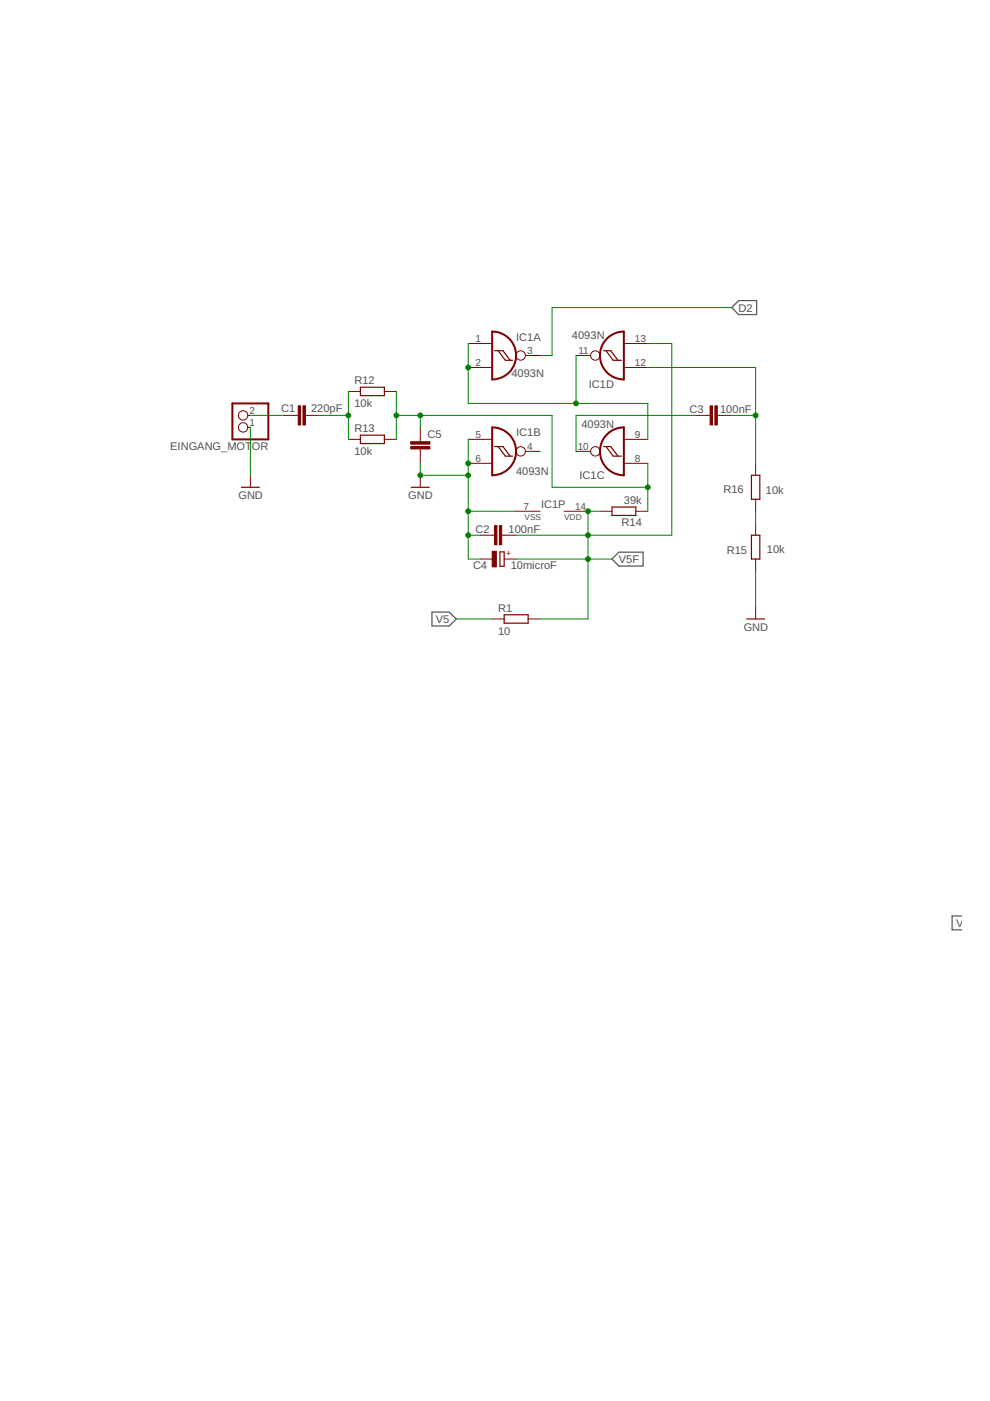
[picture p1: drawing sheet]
<svg xmlns="http://www.w3.org/2000/svg" width="210mm" height="297mm" viewBox="0 0 210 297" stroke-linecap="round" stroke-linejoin="round" font-family="sans-serif">
<path d="M156.6 63.7h3.8v3h-3.8l-1.5-1.5zM129.8 118.5l1.4-1.4h5.2v2.9h-5.2zM91.6 129.8h3.6l1.5 1.4-1.5 1.5h-3.6zM204 194.2h-2.1v2.9h2.1" fill="none" stroke="#505050" stroke-width=".25"/>
<g fill="none" stroke="#800000" stroke-width=".25">
<path d="M104.9 74.4h1.7l1.6 2M105.6 74.4l1.5 2h1.6M128 74.4h1.5l1.5 2M128.5 74.4l1.5 2h1.8M76.4 82.1h5.1v1.8h-5.1zM76.4 92.3h5.1v1.7h-5.1zM104.9 94.7h1.7l1.6 2M105.6 94.7l1.5 2h1.6M128 94.7h1.5l1.5 2M128.5 94.7l1.5 2h1.8M51.2 103.3h3.8M87.2 103.3h3.8"/>
<path d="M106 117h.9v3.1h-.9zM129.8 107.5h5v1.8h-5zM159.3 100.8h1.8v5.1h-1.8zM159.3 113.5h1.8v5h-1.8zM106.9 130.3h5.1v1.8h-5.1zM158.3 131.2h3.8"/>
</g>
<g fill="none" stroke="#800000" stroke-width=".21">
<path d="M99.3 72.8h5.1M99.3 77.9h5.1M111.4 75.4h3.1M122.1 75.4h3.1M132.3 72.8h5.1M132.3 77.9h5.1M52.5 88.1h.6M52.5 90.6h.6M60.2 88.1h3M64.7 88.1h3.1M73.9 83h2.5M73.9 93.2h2.5"/>
<path d="M81.5 83h2.5M81.5 93.2h2.5M89.1 90.6v3.1M89.1 95.2v3M99.3 93.2h5.1M99.3 98.2h5.1M111.4 95.7h3.1M122.1 95.7h3.1M132.3 93.2h5.1M132.3 98.2h5.1M147.5 88.1h3.1M152.1 88.1h3"/>
<path d="M160.2 98.2v2.6M53.1 100.8v2.5M89.1 100.8v2.5M101.8 113.5h3.1M101.8 118.5h2.6M106.4 113.5h3M106.9 118.5h2.5M109.4 108.4h5.1M119.6 108.4h5.1M127.2 108.4h2.6M134.8 108.4h2.6M160.2 105.9v2.5"/>
<path d="M160.2 110.9v2.6M160.2 118.5v2.6M104.4 131.2h2.5M112 131.2h2.5M160.2 128.7v2.5"/>
<circle cx="110.4" cy="75.4" r=".99"/>
<circle cx="126.2" cy="75.4" r=".99"/>
<circle cx="51.5" cy="90.6" r=".99"/>
<circle cx="51.5" cy="88.1" r=".99"/>
<circle cx="110.4" cy="95.7" r=".99"/>
<circle cx="126.2" cy="95.7" r=".99"/>
</g>
<g fill="#800000" stroke="#800000" stroke-width=".21">
<path d="M64.2 86h.5v4.1h-.5z"/>
<path d="M63.2 86h.5v4.1h-.5z"/>
<path d="M105.9 111.4h.5v4.1h-.5z"/>
<path d="M104.9 111.4h.5v4.1h-.5z"/>
<path d="M150.6 86h.5v4.1h-.5z"/>
<path d="M151.6 86h.5v4.1h-.5z"/>
<path d="M104.4 116.9h.8v3.3h-.8z"/>
<path d="M87.1 94.7h4v.5h-4z"/>
<path d="M87.1 93.7h4v.5h-4z"/>
</g>
<path d="M104.4 70.3a5.1 5.1 0 0 1 5 5.1 5.1 5.1 0 0 1-5 5.1zM128.8 71.7l1-.8a4.7 4.7 0 0 1 2.5-.6v10.2a5.1 5.1 0 0 1-4.7-3.3 5.1 5.1 0 0 1 1.2-5.5zM49.3 85.5h7.6v7.7h-7.6zM104.4 90.6a5.1 5.1 0 0 1 5 5.1 5.1 5.1 0 0 1-5 5.1zM128.8 92a5.1 5.1 0 0 1 3.5-1.4v10.2a5.1 5.1 0 0 1-4.7-3.2 5.1 5.1 0 0 1 1.2-5.6z" fill="none" stroke="#800000" stroke-width=".42"/>
<g fill="none" stroke="#008000" stroke-width=".21">
<path d="M99.3 72.8v12.7h38.1v7.7M122.1 75.4v10.1M137.4 77.9h22.8v20.3M137.4 72.8h5v40.7h-33M155.1 65.2h-38v10.2h-2.6M53.1 90.6v10.2M53.1 88.1h7.1M67.8 88.1h6.1M73.9 83v10.2M84 88.1h33.1v15.2h20.3M84 83v10.2M89.1 88.1v2.5"/>
<path d="M89.1 98.2v2.6h10.2M99.3 93.2v25.3h2.5M137.4 98.2v10.2M147.5 88.1h-25.4v7.6M155.1 88.1h5.1M99.3 113.5h2.5M99.3 108.4h10.1M109.4 118.5h20.4M127.2 108.4h-2.5v22.8h-10.2M160.2 108.4v2.5M96.7 131.2h7.7M160.2 121.1v7.6"/>
</g>
<g fill="#008000" stroke="#008000" stroke-width=".21">
<circle cx="99.3" cy="113.5" r=".51"/>
<circle cx="99.3" cy="98.2" r=".51"/>
<circle cx="99.3" cy="108.4" r=".51"/>
<circle cx="89.1" cy="100.8" r=".51"/>
<circle cx="99.3" cy="100.8" r=".51"/>
<circle cx="84" cy="88.1" r=".51"/>
<circle cx="137.4" cy="103.3" r=".51"/>
<circle cx="89.1" cy="88.1" r=".51"/>
<circle cx="99.3" cy="77.9" r=".51"/>
<circle cx="122.1" cy="85.5" r=".51"/>
<circle cx="160.2" cy="88.1" r=".51"/>
<circle cx="124.7" cy="108.4" r=".51"/>
<circle cx="124.7" cy="113.5" r=".51"/>
<circle cx="124.7" cy="118.5" r=".51"/>
<circle cx="73.9" cy="88.1" r=".51"/>
</g>
<g font-size="2.3" fill="#505050">
<text x="121.3" y="72">4093N</text>
<text x="156.6" y="66.1">D2</text>
<text x="109.4" y="72.2">IC1A</text>
<text x="75.1" y="81.5">R12</text>
<text x="108.4" y="80">4093N</text>
<text x="124.8" y="82.2">IC1D</text>
<text x="59.6" y="87.4">C1</text>
<text x="66" y="87.3">220pF</text>
<text x="75.1" y="86.3">10k</text>
<text x="146.2" y="87.5">C3</text>
<text x="152.7" y="87.6">100nF</text>
<text x="36.1" y="95.5">EINGANG_MOT</text>
<text x="53.4" y="95.5">OR</text>
<text x="75.1" y="91.6">R13</text>
<text x="90.6" y="92.8">C5</text>
<text x="109.4" y="92.5">IC1B</text>
<text x="123.3" y="90.8">4093N</text>
<text x="75.1" y="96.4">10k</text>
<text x="109.4" y="100.8">4093N</text>
<text x="122.8" y="101.5">IC1C</text>
<text x="50.6" y="105.8">GND</text>
<text x="86.6" y="105.8">GND</text>
<text x="114.7" y="107.6">IC1P</text>
<text x="132.3" y="106.8">39k</text>
<text x="153.4" y="104.5">R16</text>
<text x="162.4" y="104.7">10k</text>
<text x="100.8" y="113">C2</text>
<text x="107.8" y="113">100nF</text>
<text x="131.8" y="111.6">R14</text>
<text x="131.2" y="119.4">V5F</text>
<text x="154.1" y="117.5">R15</text>
<text x="162.6" y="117.2">10k</text>
<text x="100.3" y="120.7">C4</text>
<text x="108.3" y="120.7">10microF</text>
<text x="105.6" y="129.7">R1</text>
<text x="92.4" y="132.1">V5</text>
<text x="105.6" y="134.5">10</text>
<text x="157.7" y="133.8">GND</text>
<text x="202.7" y="196.5">VCC</text>
</g>
<g font-size="2.1" fill="#505050">
<text x="100.8" y="72.5">1</text>
<text x="100.8" y="77.6">2</text>
<text x="111.8" y="75">3</text>
<text x="122.6" y="75">11</text>
<text x="134.6" y="77.6">12</text>
<text x="134.6" y="72.5">13</text>
<text x="52.9" y="87.7">2</text>
<text x="52.9" y="90.3">1</text>
<text x="100.8" y="92.8">5</text>
<text x="111.8" y="95.3">4</text>
<text x="122.5" y="95.3">10</text>
<text x="134.6" y="92.8">9</text>
<text x="100.8" y="97.9">6</text>
<text x="134.6" y="97.9">8</text>
<text x="111" y="108">7</text>
<text x="121.9" y="108">14</text>
</g>
<g font-size="1.8" fill="#505050">
<text x="111.2" y="110.3">VSS</text>
<text x="119.6" y="110.3">VDD</text>
</g>
<text font-size="1.8" fill="#800000" x="107.3" y="118">+</text>
</svg>
